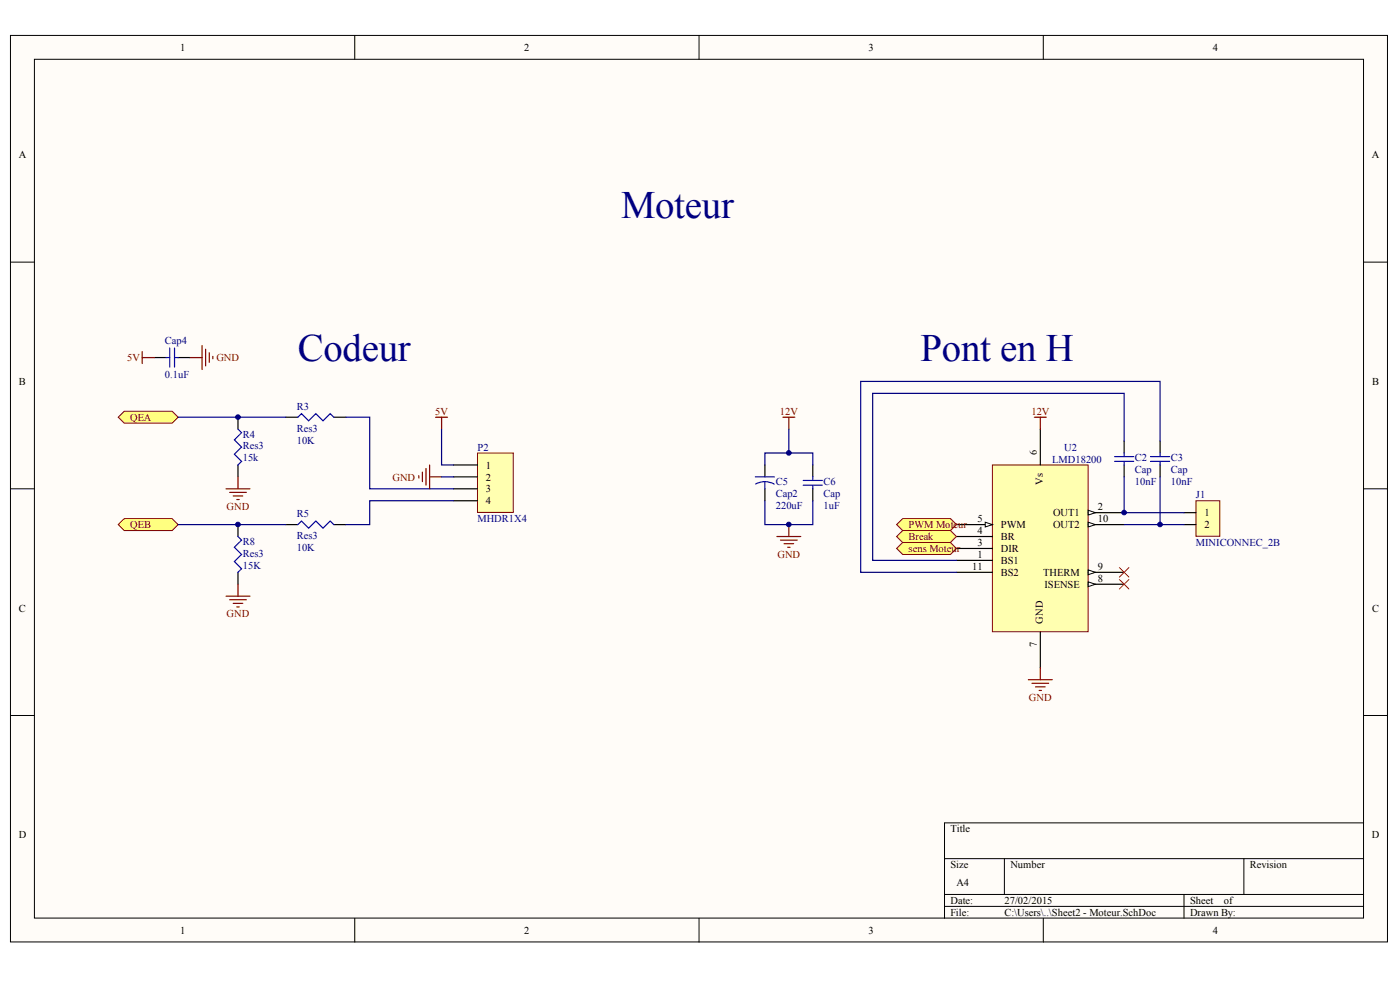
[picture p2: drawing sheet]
<svg xmlns="http://www.w3.org/2000/svg" width="288mm" height="202mm" viewBox="0 0 288 202" stroke-linecap="round" stroke-linejoin="round" font-family="sans-serif">
<g fill="#fffcf8" stroke="#000" stroke-width=".21">
<path d="M2.2 7.3h283.1v186.2h-283.1z"/>
<path d="M7.1 12.2h273.3v176.4h-273.3z"/>
</g>
<g fill="none" stroke="#000" stroke-width=".21">
<path d="M72.9 7.3v4.9M143.7 7.3v4.9M214.5 7.3v4.9M2.2 53.8h4.9M280.4 53.8h4.9M2.2 100.4h4.9M280.4 100.4h4.9M2.2 147h4.9M280.4 147h4.9M194.2 176.4h86.2M206.5 176.4v7.3M255.8 176.4v7.3"/>
<path d="M280.4 169h-86.2v19.6M72.9 188.6v5M143.7 188.6v5M194.2 183.7h86.2M194.2 186.2h86.2M214.5 188.6v5M243.5 183.7v4.9"/>
</g>
<g fill="#ffff80" stroke="#800000" stroke-width=".21">
<path d="M24.3 85.7l1.2-1.2h9.9l1.2 1.2-1.2 1.2h-9.9z" fill-rule="evenodd"/>
<path d="M24.3 107.8l1.2-1.3h9.9l1.2 1.3-1.2 1.2h-9.9z" fill-rule="evenodd"/>
</g>
<path d="M48.9 85.7v2.5M48.9 95.5v2.5M58.8 85.7h2.4M68.6 85.7h2.5M48.9 107.8v2.4M48.9 117.6v2.4M58.8 107.8h2.4M68.6 107.8h2.5" fill="none" stroke="#000" stroke-width=".25"/>
<path d="M48.9 88.2l.8 .7-1.5 1.5 1.5 1.4-1.5 1.5 1.5 1.5-.8 .7M61.2 85.7l.8-.7 1.5 1.4 1.4-1.4 1.5 1.4 1.5-1.4 .7 .7M48.9 110.2l.8 .8-1.5 1.4 1.5 1.5-1.5 1.5 1.5 1.4-.8 .8M61.2 107.8l.8-.8 1.5 1.5 1.4-1.5 1.5 1.5 1.5-1.5 .7 .8" fill="none" stroke="#00f" stroke-width=".25"/>
<path d="M48.9 98v2.4M46.5 100.4h4.9M47.2 101.2h3.5M48 101.9h1.9M48.7 102.6h.5M46.5 122.5h4.9M47.2 123.2h3.5M48 123.9h1.9M48.7 124.7h.5M48.9 120v2.5" fill="none" stroke="#800000" stroke-width=".25"/>
<path d="M98.2 93.1h7.3v12.2h-7.3z" fill="#ffffb0" stroke="#800000" stroke-width=".21"/>
<path d="M31.7 73.5h2.5M36.6 73.5h2.5M93.3 95.5h4.9M93.3 98h4.9M157.3 95.5v2.5M167.1 95.5v2.5M93.3 100.4h4.9M93.3 102.9h4.9M157.3 100.4v2.5M167.1 100.4v2.5" fill="none" stroke="#000" stroke-width=".25"/>
<path d="M71.1 85.7h4.9v14.7h17.3M90.8 88.2v7.3h2.5M90.8 98h2.5M162.2 88.2v4.9h4.9v2.4M162.2 93.1h-4.9v2.4M93.3 102.9h-17.3v4.9h-4.9M157.3 102.9v4.9h9.8v-4.9" fill="none" stroke="#000080" stroke-width=".25"/>
<g fill="none" stroke="#800000" stroke-width=".25">
<path d="M29.2 73.5h2.5M29.2 72.2v2.5M39.1 73.5h2.4M41.5 71v4.9M42.3 71.7v3.5M43 72.5v1.9M43.8 73.2v.5M86.1 97.7v.5M86.9 97v1.9M87.6 96.2v3.5M88.3 95.5v4.9M88.3 98h2.5"/>
<path d="M89.6 85.7h2.4M90.8 85.7v2.5M161 85.7h2.4M162.2 85.7v2.5M159.7 110.2h5M160.5 111h3.4M161.2 111.7h2M162 112.4h.4M162.2 107.8v2.4"/>
</g>
<path d="M34.2 73.5h.7M34.9 71.5v3.9M35.9 71.5v3.9M35.9 73.5h.7M155.3 98h3.9M157.3 98.9l.8 .1 1.1 .4M157.3 98.9l-1.2 .2-.7 .3M157.3 98.9v1.5M165.2 98.7h3.9M165.2 99.7h3.9M167.1 98v.7M167.1 99.7v.7" fill="none" stroke="#00f" stroke-width=".25"/>
<path d="M204.1 95.5h19.6v34.3h-19.6z" fill="#ffffb0" stroke="#800000" stroke-width=".21"/>
<path d="M213.9 88.2v7.3M223.8 105.3h7.3M213.9 129.8v7.4" fill="none" stroke="#000" stroke-width=".25"/>
<path d="M223.8 104.8l1.4 .5-1.4 .5z" fill="#fffcf8" stroke="#000" stroke-width=".21"/>
<path d="M223.8 107.8h7.3" fill="none" stroke="#000" stroke-width=".25"/>
<path d="M223.8 107.3l1.4 .5-1.4 .5z" fill="#fffcf8" stroke="#000" stroke-width=".21"/>
<path d="M223.8 117.6h7.3" fill="none" stroke="#000" stroke-width=".25"/>
<path d="M223.8 117.1l1.4 .5-1.4 .5z" fill="#fffcf8" stroke="#000" stroke-width=".21"/>
<path d="M223.8 120h7.3" fill="none" stroke="#000" stroke-width=".25"/>
<path d="M223.8 119.5l1.4 .5-1.4 .5z" fill="#fffcf8" stroke="#000" stroke-width=".21"/>
<path d="M196.7 107.8h7.4" fill="none" stroke="#000" stroke-width=".25"/>
<path d="M202.6 107.3l1.5 .5-1.5 .5z" fill="#fffcf8" stroke="#000" stroke-width=".21"/>
<path d="M196.7 110.2h7.4M196.7 112.7h7.4M196.7 115.1h7.4M196.7 117.6h7.4" fill="none" stroke="#000" stroke-width=".25"/>
<g fill="#ffff80" stroke="#800000" stroke-width=".21">
<path d="M184.4 107.8l1.2-1.3h9.8l1.3 1.3-1.3 1.2h-9.8z" fill-rule="evenodd"/>
<path d="M184.4 112.7l1.2-1.3h9.8l1.3 1.3-1.3 1.2h-9.8z" fill-rule="evenodd"/>
</g>
<path d="M245.9 102.9h4.9v7.3h-4.9z" fill="#ffffb0" stroke="#800000" stroke-width=".21"/>
<path d="M231.1 90.6v2.5M231.1 95.5v2.5M238.5 90.6v2.5M238.5 95.5v2.5M243.5 105.3h2.4M243.5 107.8h2.4" fill="none" stroke="#000" stroke-width=".25"/>
<path d="M229.2 94.8h3.9M229.2 93.8h3.9M231.1 93.1v.7M231.1 94.8v.7M236.6 94.8h3.9M236.6 93.8h3.9M238.5 93.1v.7M238.5 94.8v.7" fill="none" stroke="#00f" stroke-width=".25"/>
<path d="M36.6 85.7h22.2M231.1 90.6v-9.8h-51.7v34.3h17.3M231.1 98v7.3h12.4M238.5 90.6v-12.2h-61.5v39.2h19.7M238.5 98v9.8M36.6 107.8h22.2M231.1 107.8h12.4" fill="none" stroke="#000080" stroke-width=".25"/>
<path d="M212.7 85.7h2.4M213.9 85.7v2.5M211.4 139.6h5M213.9 137.2v2.4M212.2 140.4h3.4M212.9 141.1h2M213.7 141.8h.5" fill="none" stroke="#800000" stroke-width=".25"/>
<path d="M230.2 116.6l1.9 2M232.1 116.6l-1.9 2" fill="none" stroke="#f00" stroke-width=".21"/>
<path d="M184.4 110.2l1.2-1.2h9.8l1.3 1.2-1.3 1.2h-9.8z" fill-rule="evenodd" fill="#ffff80" stroke="#800000" stroke-width=".21"/>
<path d="M230.2 119l1.9 2M232.1 119l-1.9 2" fill="none" stroke="#f00" stroke-width=".21"/>
<g fill="#000080" stroke="#000080" stroke-width=".21">
<circle cx="48.9" cy="107.7" r=".47"/>
<circle cx="48.9" cy="85.7" r=".47"/>
<circle cx="162.2" cy="107.7" r=".47"/>
<circle cx="162.2" cy="93" r=".47"/>
<circle cx="231.1" cy="105.3" r=".47"/>
<circle cx="238.5" cy="107.7" r=".47"/>
</g>
<g font-size="8" fill="#000080">
<text x="127.7" y="44.8">Moteur</text>
<text x="61.2" y="74.2">Codeur</text>
<text x="189.3" y="74.2">Pont en H</text>
</g>
<g font-size="2.2">
<text x="37" y="10.4">1</text>
<text x="107.8" y="10.4">2</text>
<text x="178.6" y="10.4">3</text>
<text x="249.4" y="10.4">4</text>
<text x="3.9" y="32.5">A</text>
<text x="282.1" y="32.5">A</text>
<text x="3.9" y="79.1">B</text>
<text x="282.1" y="79.1">B</text>
<text x="99.9" y="96.3">1</text>
<text x="99.9" y="98.7">2</text>
<text x="99.9" y="101.2">3</text>
<text x="99.9" y="103.6">4</text>
<text x="201" y="107.3">5</text>
<text x="216.5" y="106.1">OUT1</text>
<text x="225.7" y="104.8">2</text>
<text x="225.7" y="107.3">10</text>
<text x="247.6" y="106.1">1</text>
<text x="201" y="109.7">4</text>
<text x="201" y="112.2">3</text>
<text x="205.8" y="108.5">PWM</text>
<text x="205.8" y="111">BR</text>
<text x="205.8" y="113.4">DIR</text>
<text x="216.5" y="108.5">OUT2</text>
<text x="247.6" y="108.5">2</text>
<text x="199.9" y="117.1">11</text>
<text x="201" y="114.6">1</text>
<text x="205.8" y="115.9">BS1</text>
<text x="205.8" y="118.3">BS2</text>
<text x="214.5" y="118.3">THERM</text>
<text x="225.7" y="117.1">9</text>
<text x="225.7" y="119.5">8</text>
<text x="3.9" y="125.6">C</text>
<text x="214.8" y="120.8">ISENSE</text>
<text x="282.1" y="125.6">C</text>
<text x="3.9" y="172.2">D</text>
<text x="195.4" y="171">Title</text>
<text x="282.1" y="172.2">D</text>
<text x="195.4" y="178.3">Size</text>
<text x="207.8" y="178.3">Number</text>
<text x="257" y="178.3">Revision</text>
<text x="195.4" y="185.7">Date:</text>
<text x="196.7" y="182">A4</text>
<text x="206.5" y="185.7">27/02/2015</text>
<text x="244.7" y="185.7">Sheet</text>
<text x="251.7" y="185.7">of</text>
<text x="37" y="191.8">1</text>
<text x="107.8" y="191.8">2</text>
<text x="178.6" y="191.8">3</text>
<text x="195.4" y="188.1">File:</text>
<text x="206.5" y="188.1">C:\Users\..\Sheet2 - Moteur.SchDoc</text>
<text x="244.7" y="188.1">Drawn By:</text>
<text x="249.4" y="191.8">4</text>
</g>
<g font-size="2.2" fill="#000080">
<text x="33.9" y="70.8">Cap4</text>
<text x="33.9" y="77.6">0.1uF</text>
<text x="49.9" y="89.9">R4</text>
<text x="61" y="84.2">R3</text>
<text x="61" y="88.7">Res3</text>
<text x="49.9" y="94.8">15k</text>
<text x="49.9" y="92.3">Res3</text>
<text x="61" y="91.1">10K</text>
<text x="98.2" y="92.6">P2</text>
<text x="216.4" y="95">LMD18200</text>
<text x="218.8" y="92.6">U2</text>
<text x="233.4" y="94.8">C2</text>
<text x="240.7" y="94.8">C3</text>
<text x="159.5" y="99.7">C5</text>
<text x="169.3" y="99.7">C6</text>
<text x="233.4" y="99.7">10nF</text>
<text x="233.4" y="97.2">Cap</text>
<text x="240.7" y="99.7">10nF</text>
<text x="240.7" y="97.2">Cap</text>
<text x="61" y="106.3">R5</text>
<text x="98.2" y="107.3">MHDR1X4</text>
<text x="159.5" y="104.6">220uF</text>
<text x="159.5" y="102.1">Cap2</text>
<text x="169.3" y="104.6">1uF</text>
<text x="169.3" y="102.1">Cap</text>
<text x="245.9" y="102.4">J1</text>
<text x="49.9" y="111.9">R8</text>
<text x="61" y="113.2">10K</text>
<text x="61" y="110.7">Res3</text>
<text x="245.9" y="112.2">MINICONNEC_2B</text>
<text x="49.9" y="116.8">15K</text>
<text x="49.9" y="114.4">Res3</text>
</g>
<g font-size="2.2" fill="#800000">
<text x="26.1" y="74.2">5V</text>
<text x="44.5" y="74.2">GND</text>
<text x="26.8" y="86.5">QEA</text>
<text x="89.5" y="85.2">5V</text>
<text x="160.4" y="85.2">12V</text>
<text x="212.1" y="85.2">12V</text>
<text x="80.7" y="98.7">GND</text>
<text x="46.6" y="104.8">GND</text>
<text x="26.8" y="108.5">QEB</text>
<text x="186.8" y="108.5">PWM Moteur</text>
<text x="186.8" y="113.4">sens Moteur</text>
<text x="186.8" y="111">Break</text>
<text x="159.9" y="114.6">GND</text>
<text x="46.6" y="126.8">GND</text>
<text x="211.6" y="144">GND</text>
</g>
<g font-size="2.1">
<text x="213.2" y="93.6" transform="rotate(-90 213.2 93.6)">6</text>
<text x="214.5" y="99.7" transform="rotate(-90 214.5 99.7)">Vs</text>
<text x="214.5" y="128.1" transform="rotate(-90 214.5 128.1)">GND</text>
<text x="213.2" y="132.9" transform="rotate(-90 213.2 132.9)">7</text>
</g>
</svg>
